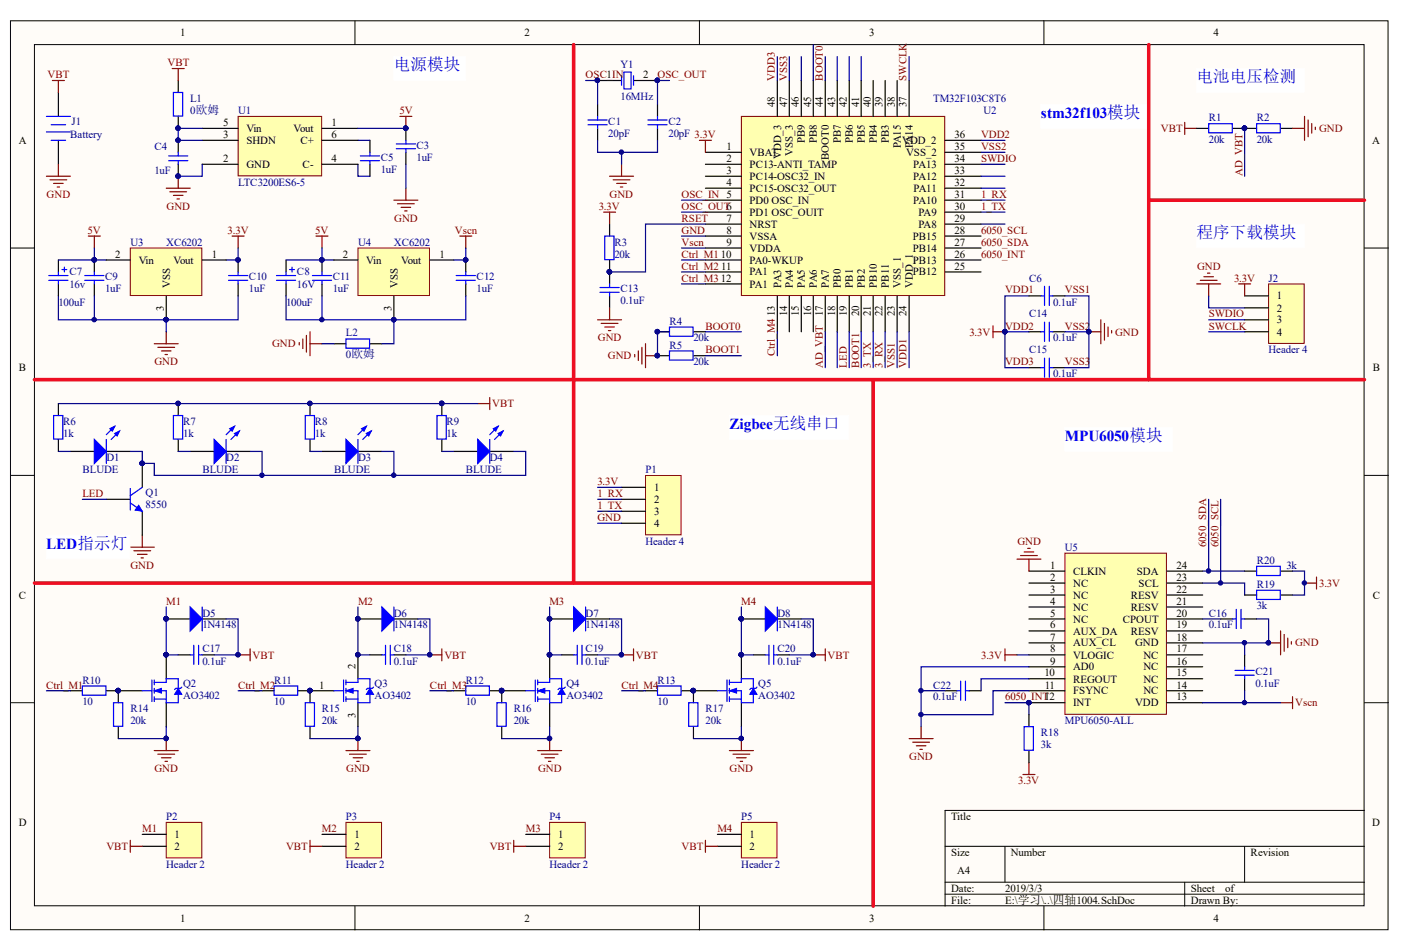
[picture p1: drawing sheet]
# Altium project sizhoiu-20161121.PrjPCB
1 sheet, 70 parts. Net scope: global (net labels, ports and power ports of the same name join across sheets).
Board file: 四轴0617.PcbDoc

## Sheet 四轴1004.SchDoc
size A4

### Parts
C1  value 20pF  [J1-0603]  (hidden comment: Cap)
C2  value 20pF  [J1-0603]  (hidden comment: Cap)
C3  value 1uF  [J1-0603]  (hidden comment: Cap)
C4  value 1uF  [J1-0603]  (hidden comment: Cap)
C5  value 1uF  [J1-0603]  (hidden comment: Cap)
C6  value 0.1uF  [J1-0603]  (hidden comment: Cap)
C7  16v  value 100uF  [6032]
C8  16V  value 100uF  [6032]
C9  value 1uF  [J1-0603]  (hidden comment: Cap)
C10  value 1uF  [J1-0603]  (hidden comment: Cap)
C11  value 1uF  [J1-0603]  (hidden comment: Cap)
C12  value 1uF  [J1-0603]  (hidden comment: Cap)
C13  value 0.1uF  [J1-0603]  (hidden comment: Cap)
C14  value 0.1uF  [J1-0603]  (hidden comment: Cap)
C15  value 0.1uF  [J1-0603]  (hidden comment: Cap)
C16  value 0.1uF  [J1-0603]  (hidden comment: Cap)
C17  value 0.1uF  [J1-0603]  (hidden comment: Cap)
C18  value 0.1uF  [J1-0603]  (hidden comment: Cap)
C19  value 0.1uF  [J1-0603]  (hidden comment: Cap)
C20  value 0.1uF  [J1-0603]  (hidden comment: Cap)
C21  value 0.1uF  [J1-0603]  (hidden comment: Cap)
C22  value 0.1uF  [J1-0603]  (hidden comment: Cap)
D1  BLUDE  [J1-0603]
D2  BLUDE  [J1-0603]
D3  BLUDE  [J1-0603]
D4  BLUDE  [J1-0603]
D5  1N4148  [1206]
D6  1N4148  [1206]
D7  1N4148  [1206]
D8  1N4148  [1206]
J1  Battery  [DIP2-5.08]
J2  Header 4  [HDR1X4]
L1  value 0ŷķ  [0805-1]  (hidden comment: Res1)
L2  value 0ŷķ  [0805-1]  (hidden comment: Res1)
P1  Header 4  [HDR1X4]
P2  Header 2  [DIP2-1.25]
P3  Header 2  [DIP2-1.25]
P4  Header 2  [DIP2-1.25]
P5  Header 2  [DIP2-1.25]
Q1  8550  [SOT23-8550]
Q2  AO3402  [SOT-23]
Q3  AO3402  [SOT-23]
Q4  AO3402  [SOT-23]
Q5  AO3402  [SOT-23]
R1  value 20k  [J1-0603]  (hidden comment: Res1)
R2  value 20k  [J1-0603]  (hidden comment: Res1)
R3  value 20k  [J1-0603]  (hidden comment: Res1)
R4  value 20k  [J1-0603]  (hidden comment: Res1)
R5  value 20k  [J1-0603]  (hidden comment: Res1)
R6  value 1k  [J1-0603]  (hidden comment: Res1)
R7  value 1k  [J1-0603]  (hidden comment: Res1)
R8  value 1k  [J1-0603]  (hidden comment: Res1)
R9  value 1k  [J1-0603]  (hidden comment: Res1)
R10  value 10  [J1-0603]  (hidden comment: Res1)
R11  value 10  [J1-0603]  (hidden comment: Res1)
R12  value 10  [J1-0603]  (hidden comment: Res1)
R13  value 10  [J1-0603]  (hidden comment: Res1)
R14  value 20k  [J1-0603]  (hidden comment: Res1)
R15  value 20k  [J1-0603]  (hidden comment: Res1)
R16  value 20k  [J1-0603]  (hidden comment: Res1)
R17  value 20k  [J1-0603]  (hidden comment: Res1)
R18  value 3k  [J1-0603]  (hidden comment: Res1)
R19  value 3k  [J1-0603]  (hidden comment: Res1)
R20  value 3k  [J1-0603]  (hidden comment: Res1)
U1  LTC3200ES6-5  [SOT95P245X110-6N]
U2  TM32F103C8T6  [LQFP48]
U3  XC6202  [SOT-23-NO]
U4  XC6202  [SOT-23-NO]
U5  MPU6050-ALL  [QFN50P440X440X80-24N]
Y1  16MHz  [3225--crystal]

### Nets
3.3V: C6.2 C10.2 C14.2 C15.2 J2.1 P1.1 R3.1 R18.1 R19.1 R20.1 U2.1(VBAT) U2.24(VDD_1) U2.36(VDD_2) U2.48(VDD_3) U3.1(Vout) U5.8(VLOGIC)  [also labelled VDD1, VDD2, VDD3]
5V: C3.2 C7.1 C8.1 C9.2 C11.2 U1.1(Vout) U3.2(Vin) U4.2(Vin)
GND: C1.1 C2.1 C3.1 C4.1 C6.1 C7.2 C9.1 C10.1 C13.2 C14.1 C15.1 C16.2 C21.1 C22.2 J1.2(-) J2.2 L2.2 P1.4 Q1.3(E) Q2.3(S) Q3.3(S) Q4.3(S) Q5.3(S) R2.1 R4.1 R5.1 R14.1 R15.1 R16.1 R17.1 U1.2(GND) U2.8(VSSA) U2.23(VSS_1) U2.35(VSS_2) U2.47(VSS_3) U3.3(VSS) U5.1(CLKIN) U5.9(AD0) U5.11(FSYNC) U5.18(GND)  [also labelled VSS1, VSS2, VSS3]
VBT: C17.2 C18.2 C19.2 C20.2 D5.2(K) D6.2(K) D7.2(K) D8.2(K) J1.1(+) L1.2 P2.2 P3.2 P4.2 P5.2 R1.2 R6.2 R7.2 R8.2 R9.2
Vscn: C12.2 C21.2 U2.9(VDDA) U4.1(Vout) U5.13(VDD)
1_RX: P1.2 U2.31(PA10)
1_TX: P1.3 U2.30(PA9)
3_RX: U2.22(PB11)
3_TX: U2.21(PB10)
6050_INT: R18.2 U2.26(PB13) U5.12(INT)
6050_SCL: R19.2 U2.28(PB15) U5.23(SCL)
6050_SDA: R20.2 U2.27(PB14) U5.24(SDA)
AD_VBT: R1.1 R2.2 U2.17(PA7)
BOOT0: R4.2 U2.44(BOOT0)
BOOT1: R5.2 U2.20(PB2)
Ctrl_M1: R10.2 U2.10(PA0-WKUP)
Ctrl_M2: R11.2 U2.11(PA1)
Ctrl_M3: R12.2 U2.12(PA1)
Ctrl_M4: R13.2 U2.13(PA3)
LED: Q1.2(B) U2.19(PB1)
M1: C17.1 D5.1(A) P2.1 Q2.2(D)
M2: C18.1 D6.1(A) P3.1 Q3.2(D)
M3: C19.1 D7.1(A) P4.1 Q4.2(D)
M4: C20.1 D8.1(A) P5.1 Q5.2(D)
OSC_IN: C1.2 U2.5(PD0_OSC_IN) Y1.1(OSC1)
OSC_OUT: C2.2 U2.6(PD1_OSC_OUIT) Y1.2(OSC2)
RSET: C13.1 R3.2 U2.7(NRST)
SWCLK: J2.4 U2.37(PA14)
SWDIO: J2.3 U2.34(PA13)
NetC4_2: C4.2 L1.1 U1.3(SHDN) U1.5(Vin)
NetC5_1: C5.1 U1.4(C-)
NetC5_2: C5.2 U1.6(C+)
NetC8_2: C8.2 C11.1 C12.1 L2.1 U4.3(VSS)
NetC16_1: C16.1 U5.20(CPOUT)
NetC22_1: C22.1 U5.10(REGOUT)
NetD1_1: D1.1(A) R6.1
NetD1_2: D1.2(K) D2.2(K) D3.2(K) D4.2(K) Q1.1(C)
NetD2_1: D2.1(A) R7.1
NetD3_1: D3.1(A) R8.1
NetD4_1: D4.1(A) R9.1
NetQ2_1: Q2.1(G) R10.1 R14.2
NetQ3_1: Q3.1(G) R11.1 R15.2
NetQ4_1: Q4.1(G) R12.1 R16.2
NetQ5_1: Q5.1(G) R13.1 R17.2

Not connected (* = marked no-connect by the designer): U2 2(PC13-ANTI_TAMP) 3(PC14-OSC32_IN) 4(PC15-OSC32_OUT) 14(PA4) 15(PA5) 16(PA6) 18(PB0) 25(PB12) 29(PA8) 32(PA11) 33(PA12) 38(PA15) 39(PB3) 40(PB4) 41(PB5) 42(PB6) 43(PB7) 45(PB8) 46(PB9); U5 2(NC) 3(NC) 4(NC) 5(NC) 6(AUX_DA) 7(AUX_CL) 14(NC) 15(NC) 16(NC) 17(NC) 19(RESV) 21(RESV) 22(RESV)

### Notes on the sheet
- 电源模块
- 电池电压检测
- stm32f103模块
- 程序下载模块
- Zigbee无线串口
- MPU6050模块
- (near Q1) LED指示灯
